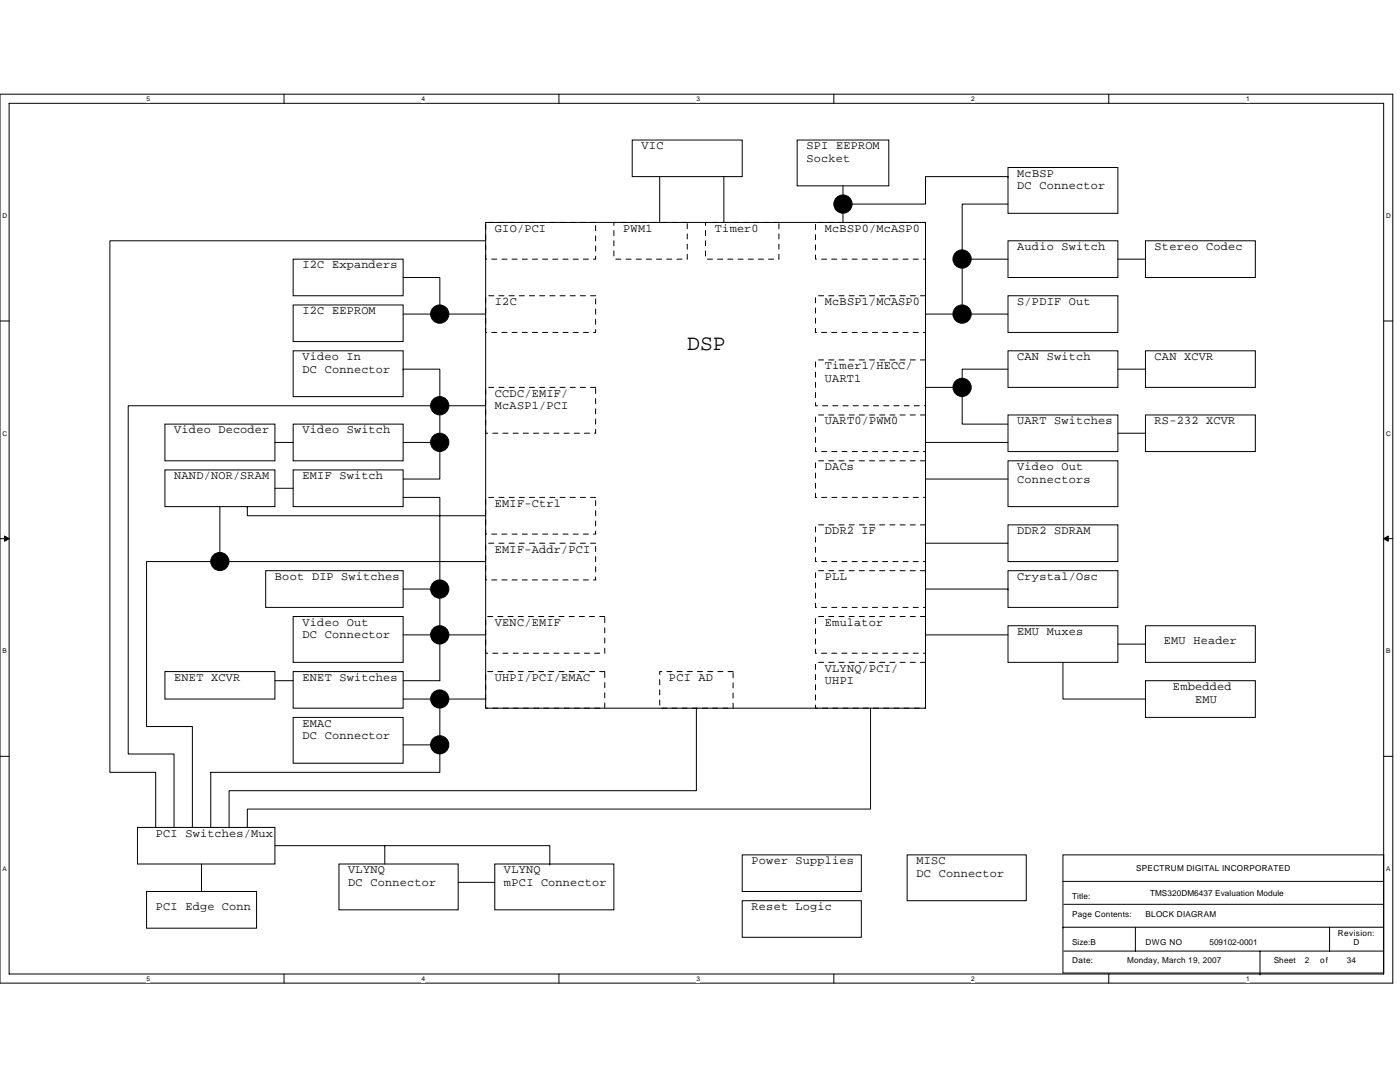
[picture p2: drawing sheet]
<svg xmlns="http://www.w3.org/2000/svg" width="279mm" height="216mm" viewBox="0 0 279 216" stroke-linecap="round" stroke-linejoin="round" font-family="sans-serif">
<path d="M0 18.8h278v177.4h-278zM1.8 20.6h274.3v173.8h-274.3z" fill="none" stroke="#000" stroke-width=".2"/>
<g fill="#fff">
<path d="M29.3 19h.7v1.4h-.7z"/>
<path d="M29.3 194.5h.7v1.5h-.7z"/>
</g>
<path d="M56.7 18.8v1.8M56.7 194.4v1.8" fill="none" stroke="#000" stroke-width=".2"/>
<g fill="#fff">
<path d="M84.1 19h.7v1.4h-.7z"/>
<path d="M84.1 194.5h.7v1.5h-.7z"/>
</g>
<path d="M111.5 18.8v1.8M111.5 194.4v1.8" fill="none" stroke="#000" stroke-width=".2"/>
<g fill="#fff">
<path d="M139 19h.7v1.4h-.7z"/>
<path d="M139 194.5h.7v1.5h-.7z"/>
</g>
<path d="M166.4 18.8v1.8M166.4 194.4v1.8" fill="none" stroke="#000" stroke-width=".2"/>
<g fill="#fff">
<path d="M193.8 19h.8v1.4h-.8z"/>
<path d="M193.8 194.5h.8v1.5h-.8z"/>
</g>
<path d="M221.3 18.8v1.8M221.3 194.4v1.8" fill="none" stroke="#000" stroke-width=".2"/>
<g fill="#fff">
<path d="M248.7 19h.7v1.4h-.7z"/>
<path d="M248.7 194.5h.7v1.5h-.7z"/>
<path d="M.5 42.3h.9v1.5h-.9z"/>
<path d="M276.6 42.3h1v1.5h-1z"/>
<path d="M.5 85.8h.9v1.4h-.9z"/>
<path d="M276.6 85.8h1v1.4h-1z"/>
</g>
<path d="M0 64.1h1.8M276.1 64.1h1.9" fill="none" stroke="#000" stroke-width=".2"/>
<g fill="#fff">
<path d="M.5 129.2h.8v1.5h-.8z"/>
<path d="M276.6 129.2h.9v1.5h-.9z"/>
</g>
<path d="M0 107.5h1.8M276.1 107.5h1.9" fill="none" stroke="#000" stroke-width=".2"/>
<path d="M.9 107l.9 .5-.9 .5zM276.1 107.5l1-.5v1z" fill="#000" stroke="#000" stroke-width=".2"/>
<g fill="#fff">
<path d="M.5 172.6h.8v1.5h-.8z"/>
<path d="M276.6 172.6h.9v1.5h-.9z"/>
</g>
<g fill="none" stroke="#000" stroke-width=".2">
<path d="M126.2 27.9h21.9v7.3h-21.9zM131.7 35.2v9.2M144.5 35.2v9.2M159.1 27.9h18.3v9.2h-18.3zM168.2 37.1v3.6M201.2 35.2h-16.5v5.5h-16.5M201.2 35.2h.1M201.2 33.4h21.9v9.2h-21.9zM58.5 51.7h22v7.3h-22zM80.5 55.4h7.3v7.3M96.9 44.4h87.8v96.9h-87.8zM96.9 48h-75v106.1h9.2v11"/>
<path d="M168.2 40.7h.1M168.2 40.7v3.7M192 51.7v11M192 51.7h9.2M201.2 40.7h-9.2v11M201.2 59h21.9v7.3h-21.9zM201.2 48h21.9v7.4h-21.9zM223.1 51.7h5.5M228.6 48h21.9v7.4h-21.9zM58.5 70h22v9.1h-22zM58.5 60.9h22v7.3h-22zM80.5 73.7h7.3v14.6h-7.3"/>
<path d="M80.5 62.7h16.4M80.5 73.7h.1M184.7 62.7h16.5M192 77.3v7.3h9.2M201.2 73.7h-9.2v3.6h-7.3M201.2 70h21.9v7.3h-21.9zM223.1 73.7h5.5M228.6 70h21.9v7.3h-21.9zM32.9 84.6h22v7.3h-22zM32.9 93.8h22v7.3h-22zM54.9 88.3h3.6M54.9 97.4h3.6"/>
<path d="M58.5 84.6h22v7.3h-22zM58.5 93.8h22v7.3h-22zM80.5 99.3h7.3v18.2M87.8 88.3v7.3h-7.3M96.9 81h-71.3v69.5h9.1v14.6M184.7 88.3h16.5M184.7 95.6h16.5M201.2 82.8h21.9v7.3h-21.9zM201.2 91.9h21.9v9.2h-21.9zM223.1 86.4h5.5M228.6 82.8h21.9v7.3h-21.9zM43.9 101.1v11h53"/>
<path d="M43.9 112.1h-14.6v32.9h9.1v20.1M49.4 101.1v1.8h47.5M49.4 101.1h.1M53 113.9h27.5v7.3h-27.5zM80.5 117.5h7.3v18.3h-7.3M184.7 108.4h16.5M184.7 117.5h16.5M201.2 117.5h.1M201.2 104.7h21.9v7.4h-21.9zM201.2 113.9h21.9v7.3h-21.9zM32.9 134h22v5.5h-22zM54.9 135.8h3.6"/>
<path d="M58.5 123h22v9.2h-22zM58.5 134h22v7.3h-22zM80.5 139.5h16.4M80.5 126.7h16.4M87.8 139.5v9.1h-7.3M184.7 126.7h16.5M201.2 124.9h21.9v7.3h-21.9zM212.1 132.2v7.3h16.5M223.1 128.5h5.5M228.6 124.9h21.9v7.3h-21.9zM228.6 135.8h21.9v7.4h-21.9zM228.6 128.5h.1"/>
<path d="M0 150.9h1.8M58.5 143.2h22v9.1h-22zM87.8 148.6v5.5h-45.7v11M139 141.3v16.5h-93.3v7.3M173.7 141.3v20.1h-124.3v3.7M276.1 150.9h1.9M27.4 165.1h27.5v7.3h-27.5zM29.3 177.9h21.9v7.3h-21.9zM40.2 172.4v5.5M54.9 168.7h21.9M67.6 172.4h23.8v9.1h-23.8zM76.8 168.7v3.7"/>
<path d="M76.8 168.7h32.9v3.7M91.4 176.1h7.3M98.7 172.4h23.8v9.1h-23.8zM109.7 172.4h.1M148.1 170.6h23.8v7.3h-23.8zM148.1 179.7h23.8v7.3h-23.8zM181 170.6h23.8v9.1h-23.8zM212.1 170.6h64v23.6h-64zM212.1 175.9h64M212.1 185h.1M212.1 185h64M212.3 189.8h63.8"/>
<path d="M212.3 180.4h63.8M226.6 185v4.8M251.5 194.4h.1M251.5 189.8v4.6M265.3 185v4.8"/>
</g>
<g fill="none" stroke="#000" stroke-width=".2" stroke-dasharray="1 1 1 1 1 1 1 1">
<path d="M96.9 59h22v7.3h-22zM96.9 44.4h22v7.3h-22zM122.5 44.4h14.7v7.3h-14.7zM140.8 44.4h14.6v7.3h-14.6zM162.8 59h21.9v7.3h-21.9zM162.8 44.4h21.9v7.3h-21.9zM96.9 77.3h22v9.1h-22zM162.8 71.8h21.9v9.2h-21.9zM96.9 99.3h22v7.3h-22zM162.8 82.8h21.9v7.3h-21.9zM162.8 91.9h21.9v7.4h-21.9zM96.9 108.4h22v7.3h-22z"/>
<path d="M162.8 104.7h21.9v7.4h-21.9zM162.8 113.9h21.9v7.3h-21.9zM96.9 123h23.8v7.3h-23.8zM96.9 134h23.8v7.3h-23.8zM131.7 134h14.6v7.3h-14.6zM162.8 123h21.9v7.3h-21.9zM162.8 132.2h21.9v9.1h-21.9z"/>
</g>
<g fill="#000" stroke="#000" stroke-width=".2">
<circle cx="168.2" cy="40.7" r="1.82"/>
<circle cx="192" cy="51.7" r="1.82"/>
<circle cx="87.8" cy="62.7" r="1.82"/>
<circle cx="192" cy="62.7" r="1.82"/>
<circle cx="192" cy="77.3" r="1.82"/>
<circle cx="87.8" cy="81" r="1.82"/>
<circle cx="87.8" cy="88.3" r="1.82"/>
<circle cx="43.9" cy="112" r="1.82"/>
<circle cx="87.8" cy="117.5" r="1.82"/>
<circle cx="87.8" cy="126.7" r="1.82"/>
<circle cx="87.8" cy="139.5" r="1.82"/>
<circle cx="87.8" cy="148.6" r="1.82"/>
</g>
<text font-size="4.4" x="137.2" y="69.8">DSP</text>
<g font-size="2.4">
<text x="128" y="29.8">VIC</text>
<text x="160.9" y="29.8">SPI EEPROM</text>
<text x="160.9" y="32.3">Socket</text>
<text x="203" y="35.3">McBSP</text>
<text x="203" y="37.8">DC Connector</text>
<text x="98.7" y="46.2">GIO/PCI</text>
<text x="124.4" y="46.2">PWM1</text>
<text x="142.6" y="46.2">Timer0</text>
<text x="164.6" y="46.2">McBSP0/McASP0</text>
<text x="60.3" y="53.6">I2C Expanders</text>
<text x="203" y="49.9">Audio Switch</text>
<text x="230.4" y="49.9">Stereo Codec</text>
<text x="60.3" y="62.7">I2C EEPROM</text>
<text x="98.8" y="60.9">I2C</text>
<text x="164.6" y="60.9">McBSP1/MCASP0</text>
<text x="203" y="60.9">S/PDIF Out</text>
<text x="60.3" y="71.9">Video In</text>
<text x="203" y="71.9">CAN Switch</text>
<text x="230.4" y="71.9">CAN XCVR</text>
<text x="60.3" y="74.4">DC Connector</text>
<text x="164.6" y="73.7">Timer1/HECC/</text>
<text x="164.6" y="76.2">UART1</text>
<text x="98.7" y="79.2">CCDC/EMIF/</text>
<text x="98.7" y="81.7">McASP1/PCI</text>
<text x="34.7" y="86.5">Video Decoder</text>
<text x="60.3" y="86.5">Video Switch</text>
<text x="164.6" y="84.7">UART0/PWM0</text>
<text x="203" y="84.7">UART Switches</text>
<text x="230.4" y="84.7">RS-232 XCVR</text>
<text x="34.7" y="95.6">NAND/NOR/SRAM</text>
<text x="60.3" y="95.6">EMIF Switch</text>
<text x="164.6" y="93.8">DACs</text>
<text x="203" y="93.8">Video Out</text>
<text x="98.7" y="101.1">EMIF-Ctrl</text>
<text x="203" y="96.3">Connectors</text>
<text x="164.6" y="106.6">DDR2 IF</text>
<text x="203" y="106.6">DDR2 SDRAM</text>
<text x="98.7" y="110.3">EMIF-Addr/PCI</text>
<text x="54.9" y="115.7">Boot DIP Switches</text>
<text x="164.6" y="115.7">PLL</text>
<text x="203" y="115.7">Crystal/Osc</text>
<text x="60.3" y="124.9">Video Out</text>
<text x="98.7" y="124.9">VENC/EMIF</text>
<text x="164.6" y="124.9">Emulator</text>
<text x="60.3" y="127.4">DC Connector</text>
<text x="203" y="126.7">EMU Muxes</text>
<text x="232.2" y="128.5">EMU Header</text>
<text x="34.7" y="135.9">ENET XCVR</text>
<text x="60.3" y="135.9">ENET Switches</text>
<text x="98.7" y="135.9">UHPI/PCI/EMAC</text>
<text x="133.5" y="135.9">PCI AD</text>
<text x="164.6" y="134">VLYNQ/PCI/</text>
<text x="164.6" y="136.5">UHPI</text>
<text x="234.1" y="137.7">Embedded</text>
<text x="238.5" y="140.2">EMU</text>
<text x="60.3" y="145">EMAC</text>
<text x="60.3" y="147.5">DC Connector</text>
<text x="31.1" y="167">PCI Switches/Mux</text>
<text x="149.9" y="172.4">Power Supplies</text>
<text x="182.9" y="172.4">MISC</text>
<text x="69.5" y="174.3">VLYNQ</text>
<text x="69.5" y="176.8">DC Connector</text>
<text x="100.6" y="174.3">VLYNQ</text>
<text x="100.6" y="176.8">mPCI Connector</text>
<text x="182.9" y="175">DC Connector</text>
<text x="31.1" y="181.6">PCI Edge Conn</text>
<text x="149.9" y="181.6">Reset Logic</text>
</g>
<g font-size="1.6">
<text x="226.8" y="173.9">SPECTRUM DIGITAL INCORPORATED</text>
<text x="214" y="179.4">Title:</text>
<text x="229.5" y="178.8">TMS320DM6437 Evaluation Module</text>
<text x="214" y="183">Page Contents:</text>
<text x="228.6" y="183">BLOCK DIAGRAM</text>
<text x="214" y="188.5">Size:B</text>
<text x="228.6" y="188.5">DWG NO</text>
<text x="241.4" y="188.5">509102-0001</text>
<text x="267" y="186.7">Revision:</text>
<text x="270.1" y="188.5">D</text>
<text x="214" y="192.2">Date:</text>
<text x="224.9" y="192.2">Monday, March 19, 2007</text>
<text x="254.2" y="192.2">Sheet</text>
<text x="260.4" y="192.2">2</text>
<text x="263.5" y="192.2">of</text>
<text x="268.8" y="192.2">34</text>
</g>
<g font-size="1.3">
<text x="29.3" y="20.2">5</text>
<text x="84.1" y="20.2">4</text>
<text x="139" y="20.2">3</text>
<text x="193.8" y="20.2">2</text>
<text x="248.7" y="20.2">1</text>
<text x=".5" y="43.5">D</text>
<text x="276.6" y="43.5">D</text>
<text x=".5" y="87">C</text>
<text x="276.6" y="87">C</text>
<text x=".5" y="130.4">B</text>
<text x="276.6" y="130.4">B</text>
<text x=".5" y="173.8">A</text>
<text x="276.6" y="173.8">A</text>
<text x="29.3" y="195.7">5</text>
<text x="84.1" y="195.7">4</text>
<text x="139" y="195.7">3</text>
<text x="193.8" y="195.7">2</text>
<text x="248.7" y="195.7">1</text>
</g>
</svg>
